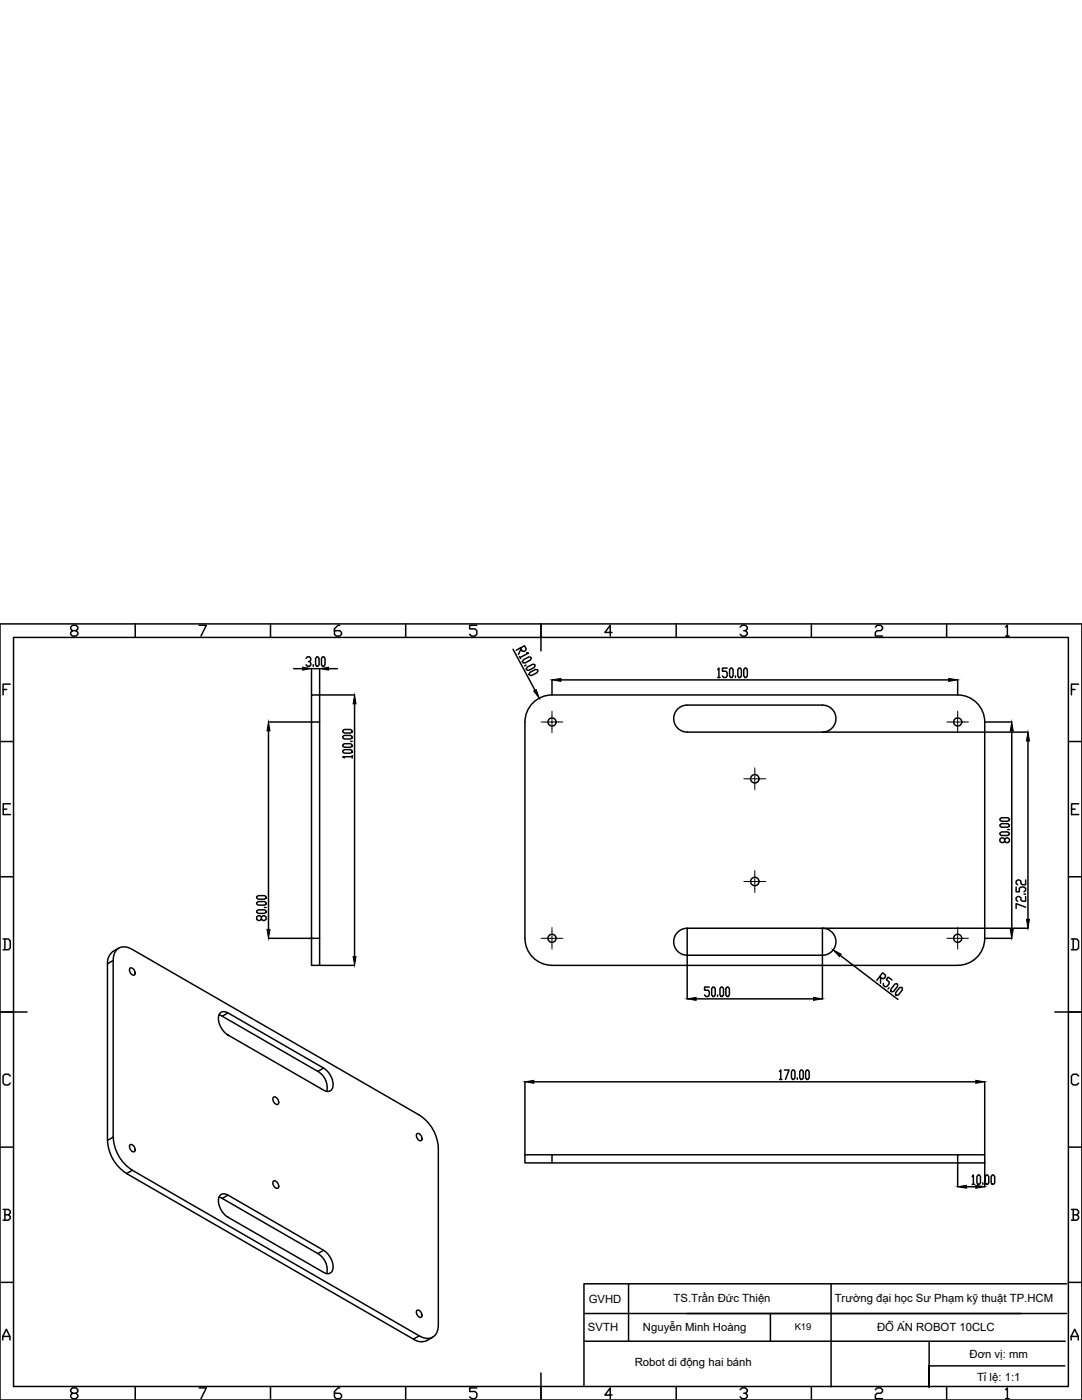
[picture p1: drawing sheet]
<svg xmlns="http://www.w3.org/2000/svg" width="216mm" height="279mm" viewBox="0 0 216 279" stroke-linecap="round" stroke-linejoin="round" font-family="sans-serif">
<!-- layer: 0 -->
<g fill="none" stroke="#000" stroke-width=".3">
<path d="M0 124.5h215.9v154.9h-215.9zM.6 137.6h.7M2 136.5h-1.4v2.2M2.7 127.2h210.5v149.5h-210.5zM14.5 125.9l-.4-.4v-.4l.4-.3h.7l.3 .3v.4l-.3 .4h-.7l-.4 .3v.4l.4 .3h.7l.3-.3v-.4l-.3-.3M27 124.5v2.7M39.7 124.8h1.5l-1.1 2.1M54 124.5v2.7M58.6 133.4h1.8M61.1 131.4l.2-.3h.5l.2 .3v.3l-.2 .3h-.2M61.8 132l.2 .3v.4l-.2 .3h-.5l-.2-.3M62.2 138.7v-5.3h1.6v5.3"/>
<path d="M62.5 132.7v.3M63.2 131.1h.2l.3 .3v1.3l-.3 .3h-.2l-.2-.3v-1.3zM63.8 138.7h6.9M64.4 131.1h.2l.3 .3v1.3l-.3 .3h-.2l-.3-.3v-1.3zM65.6 133.4h1.7M67.8 124.8h-.4l-.7 .7v1.1l.4 .3h.7l.4-.3v-.4l-.4-.3h-1.1M81 124.5v2.7M95.1 124.8h-1.4v.7h1.1l.3 .4v.7l-.3 .3h-.7l-.4-.3M102.4 129.6l4.4 8.2M103.7 131l.2 .4M103.8 129.3l.4 .6 .4 .1 .2-.1 .2-.4-.3-.6-1.7 .9M103.9 129.5l-.4 1.1"/>
<path d="M104.4 131.7l1.1-.6 .4 .1 .1 .2-.2 .3-1.1 .6h-.4l-.1-.2zM105 132.7l-.3 .2M105.1 130.3h.4l-1.7 .9M105.2 133.2l1.1-.6h.4l.1 .2-.2 .4-1.1 .6-.4-.1-.1-.2zM105.7 134.2l1.1-.6 .4 .1 .1 .2-.1 .3-1.1 .6h-.4l-.1-.2zM107.9 124.5v5.4M110.1 138.7h81M110.1 135.7v3M110.1 138.7a5.4 5.4 0 0 0-5.3 5.4M111.9 135.7h77.4M122.1 126.2h-1.4l1.1-1.4v2.1M134.9 124.5v2.7"/>
<path d="M143.2 133.6l.2-.3v1.9M143.2 135.2h.5M145.1 133.3h-.9v.7h.7l.2 .3v.6l-.2 .3h-.5l-.2-.3M145.8 133.3h.2l.3 .3v1.3l-.3 .3h-.2l-.2-.3v-1.3zM146.7 134.9v.3M147.5 133.3h.2l.2 .3v1.3l-.2 .3h-.2l-.3-.3v-1.3zM147.7 125.1l.3-.3h.7l.4 .3v.4l-.4 .4h-.3M148.6 133.3h.3l.2 .3v1.3l-.2 .3h-.3l-.2-.3v-1.3zM148.7 125.9l.4 .3v.4l-.4 .3h-.7l-.3-.3M161.9 124.5v2.7M174.7 125.1l.3-.3h.7l.4 .3v.4l-.4 .4h-.7l-.3 .3v.7h1.4M188.9 124.5v2.7"/>
<path d="M191.1 135.7v3M191.1 138.7a5.4 5.4 0 0 1 5.4 5.4M200.7 125.1l.3-.3v2.1M200.7 126.9h.7M213.8 137.6h.7M215.2 136.5h-1.4v2.2M0 148h2.7M53.6 144.1h8.5M53.6 145.9v39.6M62.2 144.1h1.6v43.2h-1.6zM62.2 144.1v-5.4h1.6v5.4M68.4 149.8l.3-.2h1.3l.3 .2v.3l-.3 .2h-1.3l-.3-.2z"/>
<path d="M68.4 148.7l.3-.3h1.3l.3 .3v.2l-.3 .2h-1.3l-.3-.2zM68.4 147l.3-.2h1.3l.3 .2v.2l-.3 .3h-1.3l-.3-.3zM68.4 145.8l.3-.2h1.3l.3 .2v.3l-.3 .2h-1.3l-.3-.2zM70 148h.3M70.3 151h-1.9l.3 .3M70.3 150.8v.5M70.7 140.5v50.4M104.7 144.1l.1 43.2a5.4 5.4 0 0 0 5.3 5.4l81-.1a5.4 5.4 0 0 0 5.4-5.3v-43.2M164.1 146.1a2.69 2.69 0 0 0 2.7-2.7 2.69 2.69 0 0 0-2.7-2.7h-27a2.69 2.69 0 0 0-2.7 2.7 2.69 2.69 0 0 0 2.7 2.7h68M196.5 144.1h5.4M201.9 145.9v39.6M205.1 147.9v35.6"/>
<path d="M213.2 148h2.7M0 175h2.7M.6 161.5h.8M2.1 160.4h-1.5v2.2h1.5M51.2 179l.3-.3h1.3l.3 .3v.2l-.3 .3h-1.3l-.3-.3zM199.5 166.3l.3-.3h1.3l.3 .3v.2l-.3 .2h-1.3l-.3-.2zM199.5 164.6l.3-.2h1.3l.3 .2v.2l-.3 .3h-1.3l-.3-.3zM199.5 163.4l.3-.2h1.3l.3 .2v.3l-.3 .2h-1.3l-.3-.2zM200.5 167.4l.3-.2h.3l.3 .2v.5l-.3 .3h-.3l-.3-.3v-.5l-.3-.2h-.4l-.3 .2v.5l.3 .3h.4l.3-.3M201.1 165.6h.3M202.8 177v1h.6v-.7l.3-.3h.6l.3 .3v.4l-.3 .3M204.3 178.4h.3"/>
<path d="M204.6 178.9v1h-.6l-.3-.3v-.4l-.3-.3h-.3l-.3 .3v.4l.3 .3M204.6 175.6v1h-.6l-.3-.3v-.4l-.3-.3h-.3l-.3 .3v.4l.3 .3M213.2 175h2.7M213.8 161.5h.7M215.2 160.4h-1.4v2.2h1.4M.6 187.4h1.1l.3 .4v1.4l-.3 .3h-1.1M1 187.4v2.1M22.6 191.7l-1.2 .6v35.3M23.7 189.2a3.1 3.1 0 0 0-2.2 3.1M25.9 193.2a.86 .86 0 0 1 .9 .5 .86 .86 0 0 1-.1 .9 1.01 1.01 0 0 1-.8-1.4zM51.2 181.8l.3-.2h1.3l.3 .2v.3l-.3 .2h-1.3l-.3-.2zM51.2 180.2l.3-.3h1.3l.3 .3v.2l-.3 .2h-1.3l-.3-.2z"/>
<path d="M52.2 183l.3-.2h.3l.3 .2v.5l-.3 .2h-.3l-.3-.2v-.5l-.4-.2h-.3l-.3 .2v.5l.3 .2h.3l.4-.2M52.8 181.1h.3M53.6 187.3h8.5M62.2 187.3v5.4h1.6v-5.4M63.8 192.7h6.9M137.1 185.3h68M137.1 185.3v14M137.1 185.3a2.69 2.69 0 0 0-2.7 2.6 2.69 2.69 0 0 0 2.7 2.7h27a2.69 2.69 0 0 0 2.7-2.7 2.69 2.69 0 0 0-2.7-2.6v14M138.9 199.3h23.4M141.5 197h-.9v.6h.7l.2 .3v.7l-.2 .3h-.5l-.2-.3M142.2 197h.3l.2 .3v1.3l-.2 .3h-.3l-.2-.3v-1.3zM143.2 198.6v.3"/>
<path d="M143.9 197h.2l.3 .3v1.3l-.3 .3h-.2l-.2-.3v-1.3zM145.1 197h.2l.2 .3v1.3l-.2 .3h-.2l-.3-.3v-1.3zM167.7 190.7l11.5 8.8M175.5 194.9l.6 .4 .4-.1 .2-.2v-.4l-.6-.4-1.1 1.5M175.7 195v1.2M177.4 197.1l-.2 .3M178 195.6l-.8-.6-.4 .5 .6 .4v.4l-.4 .5-.4 .1-.3-.3v-.3M178.5 196.4l.4-.1 .2 .1v.4l-.8 1-.3 .1-.2-.1v-.4zM179.5 197.1l.4-.1 .1 .2v.4l-.7 1-.4 .1-.2-.2v-.4zM196.5 187.3h5.4M204.6 181l-1.8-.7v1M213.8 187.4h1.1l.3 .4v1.4l-.3 .3h-1.1"/>
<path d="M214.1 187.4v2.1M0 202h5.4M2 214.7l-.3-.3h-.7l-.4 .3v1.5l.4 .3h.7l.3-.3M43.7 202.5l.6 .3M43.9 202.2l.7-.3 .9 .2 19.1 11.1a3.8 3.8 0 0 1 1.7 4.1l-.6 .5-.8-.1-19.4-11.1a3.8 3.8 0 0 1-1.8-4.2zM45.5 202.1l-1.2 .7 19.1 11 1.2-.6M54.6 218.9a.93 .93 0 0 1 .9 .5 .93 .93 0 0 1-.1 1 1.01 1.01 0 0 1-.8-1.5zM63.4 213.8a3.8 3.8 0 0 1 1.8 4M104.7 215.9v14.5M106.5 215.9h88.2M155.6 213.9l.2-.4v1.9M155.6 215.4h.4"/>
<path d="M156.5 213.5h.9l-.7 1.9M158.2 213.5h.2l.2 .4v1.2l-.2 .3h-.2l-.3-.3v-1.2zM159.1 215.1v.3M159.8 213.5h.2l.3 .4v1.2l-.3 .3h-.2l-.2-.3v-1.2zM161 213.5h.2l.3 .4v1.2l-.3 .3h-.2l-.2-.3v-1.2zM196.5 215.9v14.5M210.5 202h5.4M215.2 214.7l-.3-.3h-.8l-.3 .3v1.5l.3 .3h.8l.3-.3M0 228.9h2.7M21.4 227.6a8.3 8.3 0 0 0 3.9 6.6M22.6 226.9v-35.2a2.26 2.26 0 0 1 2.9-2.6l.9 .4 57.2 33a8.3 8.3 0 0 1 3.9 6.6v35.3a2.32 2.32 0 0 1-1.2 2.5 2.32 2.32 0 0 1-2.6-.3l-57.3-33M22.6 226.9l-1.2 .7"/>
<path d="M22.6 226.9a8.3 8.3 0 0 0 3.8 6.6M25.3 234.2l57.2 33.1 1.2-.7M25.9 228.5a.86 .86 0 0 1 .9 .4 .86 .86 0 0 1-.1 1 1.01 1.01 0 0 1-.8-1.4zM26.4 233.6l-1.1 .6M43.7 238.9l.6 .3M43.9 238.6l.7-.3 .9 .2 19.1 11a3.8 3.8 0 0 1 1.7 4.1l-.6 .5h-.8l-19.4-11.2a3.8 3.8 0 0 1-1.8-4.1zM45.5 238.5l-1.2 .7 19.1 11 1.2-.7M54.6 235.7a.93 .93 0 0 1 .9 .5 .93 .93 0 0 1-.1 1 1.01 1.01 0 0 1-.8-1.5zM83.2 226.3a.85 .85 0 0 1 .9 .4 .85 .85 0 0 1-.1 1 .99 .99 0 0 1-.8-1.4zM110.1 230.5h-5.4v1.6h5.4M191.1 230.5h5.4v1.6h-5.4zM191.1 230.5h-81v1.6h81"/>
<path d="M191.1 232.1v4.7M192.9 236.8h1.8M194 234.8l.2-.3v1.9M194 236.4h.5M195.2 234.5h.2l.2 .3v1.3l-.2 .3h-.2l-.3-.3v-1.3zM196.1 236.1v.3M196.5 232.1v4.7M196.8 234.5h.3l.2 .3v1.3l-.2 .3h-.3l-.2-.3v-1.3zM198 234.5h.2l.3 .3v1.3l-.3 .3h-.2l-.2-.3v-1.3zM213.2 228.9h2.7M0 255.9h2.7M.6 241.4h1.1l.4 .3v.4l-.4 .3"/>
<path d="M1 242.4h.7l.4 .4v.4l-.4 .3h-1.1M1 241.4v2.1M63.4 250.2a3.8 3.8 0 0 1 1.8 4M125.4 256.2v11.5M165.8 256.2v20.6M212.8 256.2h-96.3v20.3M213.2 255.9h2.7M213.8 241.4h1.1l.3 .3v.4l-.3 .3M214.2 242.4h.7l.3 .4v.4l-.3 .3h-1.1M214.2 241.4v2.1M.6 267.4v-.7l.7-1.4 .7 1.4v.7M.6 266.7h1.4"/>
<path d="M14.5 278.1l-.4-.4v-.4l.4-.3h.7l.3 .3v.4l-.3 .4h-.7l-.4 .3v.4l.4 .3h.7l.3-.3v-.4l-.3-.3M27 276.7v2.7M39.7 277h1.5l-1.1 2.1M54 276.7v2.7M67.8 277h-.4l-.7 .7v1.1l.4 .3h.7l.4-.3v-.4l-.4-.3h-1.1M81 276.7v2.7M83.2 261.5a.86 .86 0 0 1 .9 .5 .86 .86 0 0 1-.1 .9 1.01 1.01 0 0 1-.8-1.4zM86.3 266.9a3 3 0 0 1-3.8 .4M95.1 277h-1.4v.7h1.1l.3 .4v.7l-.3 .3h-.7l-.4-.3M107.9 274v5.4M116.6 267.7h96M116.6 262.1h96.2"/>
<path d="M122.1 278.4h-1.4l1.1-1.4v2.1M134.9 276.7v2.7M147.7 277.3l.3-.3h.7l.4 .3v.4l-.4 .4h-.3M148.7 278.1l.4 .3v.4l-.4 .3h-.7l-.3-.3M153.7 262.1v5.6M161.9 276.7v2.7M174.7 277.3l.3-.3h.7l.4 .3v.4l-.4 .4h-.7l-.3 .3v.7h1.4M185.4 267.7v9.1v-4.2h27.1M188.9 276.7v2.7M200.7 277.3l.3-.3v2.1M200.7 279.1h.7M213.7 267.4v-.7l.7-1.4 .8 1.4v.7"/>
<path d="M213.7 266.7h1.5"/>
<circle cx="110.1" cy="144.1" r=".81"/>
<circle cx="150.6" cy="155.4" r=".84"/>
<circle cx="191.1" cy="144.1" r=".81"/>
<circle cx="150.6" cy="175.9" r=".84"/>
<circle cx="110.1" cy="187.3" r=".81"/>
<circle cx="191.1" cy="187.3" r=".81"/>
</g>
<g fill="#000" stroke="#000" stroke-width=".2">
<path d="M60.4 133.1l1.8 .3-1.8 .3zM63.8 133.4l1.8-.3v.6zM106.5 137.9l.5-.3 .6 1.7zM110.1 135.7l1.8-.3v.6zM189.3 135.4l1.8 .3-1.8 .3zM53.6 144.1l.3 1.8h-.6zM70.7 138.7l.3 1.8h-.5zM201.9 144.1l.3 1.8h-.6zM205.1 146.1l.3 1.8h-.6zM53.3 185.5h.6l-.3 1.8zM70.5 190.9h.5l-.3 1.8zM137.1 199.3l1.8-.2v.5z"/>
<path d="M162.3 199.1l1.8 .2-1.8 .3zM166.3 189.6l1.5 .8-.3 .5zM201.6 185.5h.6l-.3 1.8zM204.8 183.5h.6l-.3 1.8zM104.7 215.9l1.8-.3v.6zM194.7 215.6l1.8 .3-1.8 .3zM191.1 236.8l1.8-.3v.6zM194.7 236.5l1.8 .3-1.8 .3z"/>
</g>
<path d="M110.1 141.9v2.2h-2.1M112.3 144.1h-2.2v2.2M150.6 153.2v2.2h-2.2M152.8 155.4h-2.2v2.2M191.1 141.9v2.2h-2.2M193.3 144.1h-2.2v2.2M150.6 173.7v2.2h-2.2M152.8 175.9h-2.2v2.2M110.1 185.1v2.2h-2.1M112.3 187.3h-2.2v2.1M191.1 185.1v2.2h-2.2M193.3 187.3h-2.2v2.1" fill="none" stroke="#000" stroke-width=".2"/>
<g font-size="2.3">
<text x="117.5" y="260">GVHD</text>
<text x="134.4" y="259.9">TS.Trần Đức Thiện</text>
<text x="166.6" y="259.8">Trường đại học Sư Phạm kỹ thuật TP.HCM</text>
<text x="117.3" y="265.6">SVTH</text>
<text x="128.3" y="265.7">Nguyễn Minh Hoàng</text>
<text x="175" y="265.5">ĐỒ ÁN ROBOT 10CLC</text>
<text x="126.6" y="272.6">Robot di động hai bánh</text>
<text x="193.5" y="271">Đơn vị: mm</text>
<text x="195" y="275.6">Tỉ lệ: 1:1</text>
</g>
<text font-size="1.9" x="158.6" y="265.4">K19</text>
</svg>
